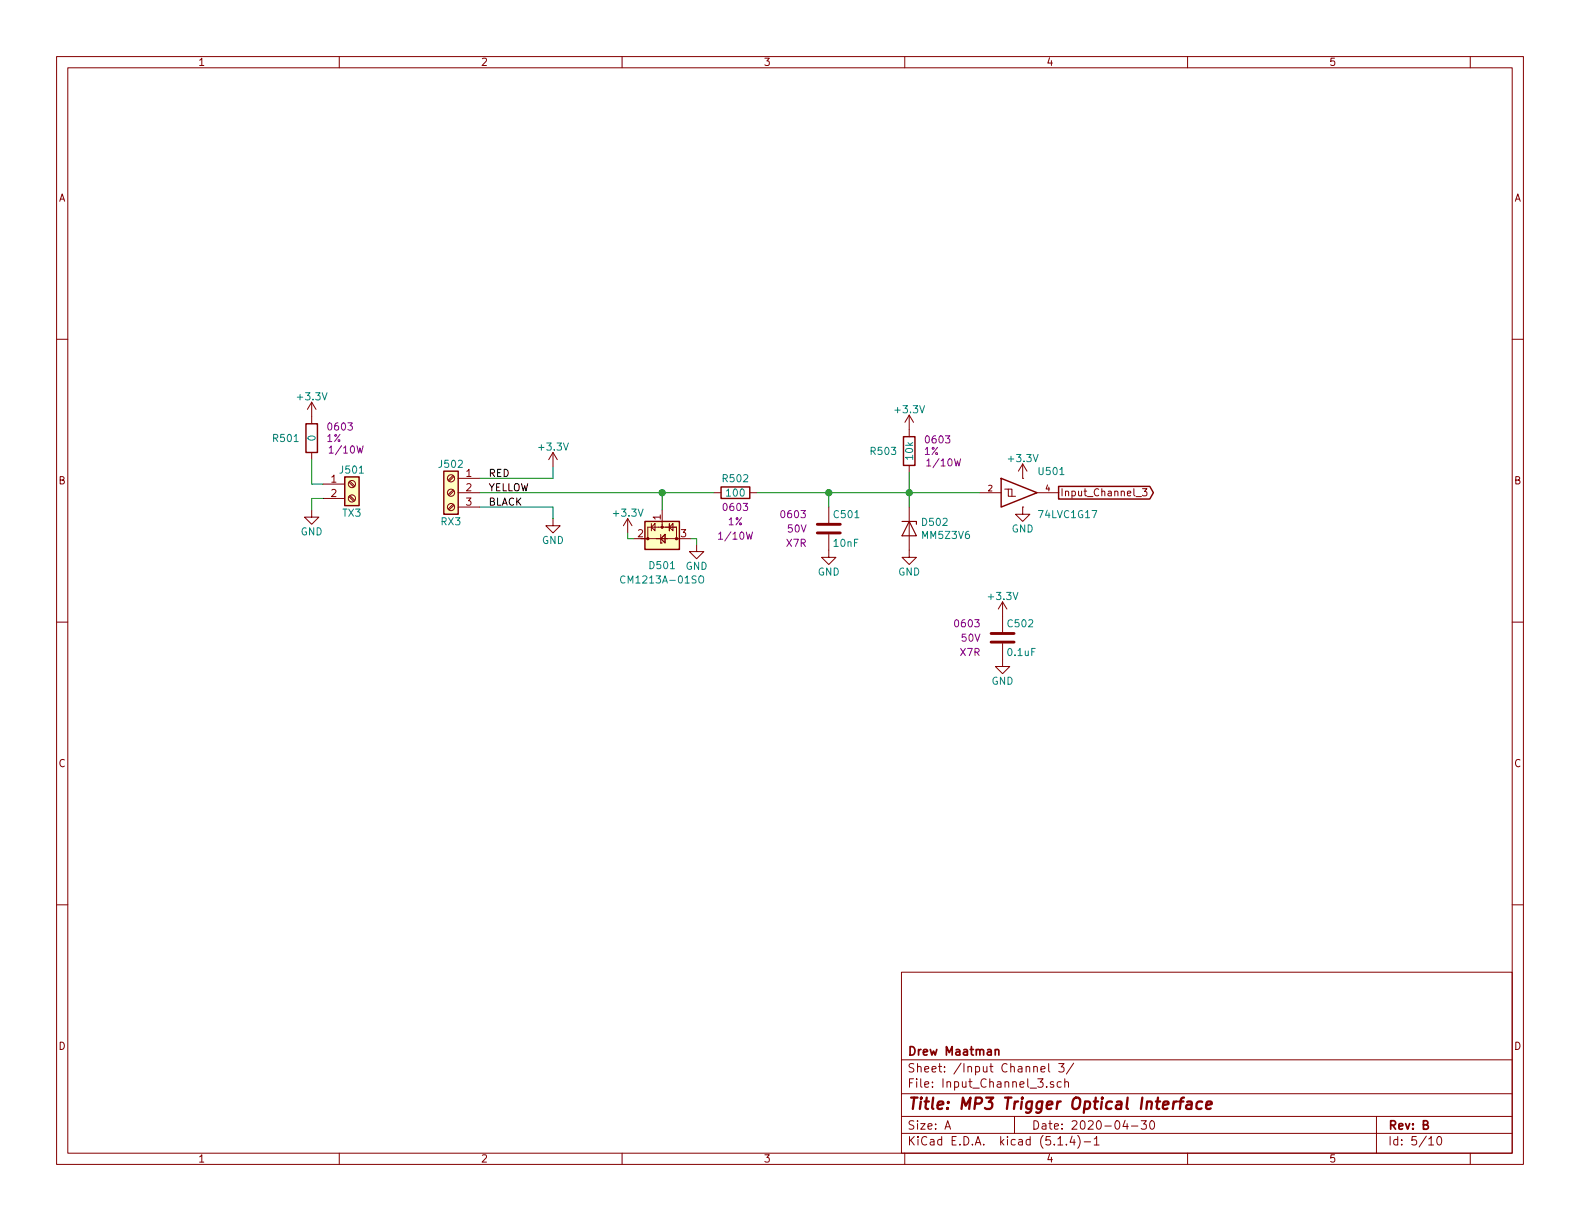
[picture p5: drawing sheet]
EESchema Schematic File Version 4
LIBS:Audio_Optical_Trigger-cache
EELAYER 30 0
EELAYER END
$Descr A 11000 8500
encoding utf-8
Sheet 5 10
Title "MP3 Trigger Optical Interface"
Date "2020-04-30"
Rev "B"
Comp "Drew Maatman"
Comment1 ""
Comment2 ""
Comment3 ""
Comment4 ""
$EndDescr
$Comp
L power:GND #PWR0513
U 1 1
P 7120 3530
F 0 "#PWR0513" H 7120 3280 50  0001 C CNN
F 1 "GND" H 7120 3380 50  0000 C CNN
F 2 "" H 7120 3530 50  0001 C CNN
F 3 "" H 7120 3530 50  0001 C CNN
	1    7120 3530
	1    0    0    -1  
$EndComp
$Comp
L Custom_Library:C_Custom C?
U 1 1
P 6980 4440
AR Path="/5BB27BA3/5C418690" Ref="C?"  Part="1" 
AR Path="/5BB27B84/5C418690" Ref="C?"  Part="1" 
AR Path="/5BB27B24/5C418690" Ref="C?"  Part="1" 
AR Path="/5BB27BB5/5C418690" Ref="C?"  Part="1" 
AR Path="/5BB27BF7/5C418690" Ref="C?"  Part="1" 
AR Path="/5C1DE17A/5C418690" Ref="C?"  Part="1" 
AR Path="/5C1E3A0B/5C418690" Ref="C?"  Part="1" 
AR Path="/5C1E3A08/5C418690" Ref="C?"  Part="1" 
AR Path="/5C38ED7E/5C418690" Ref="C?"  Part="1" 
AR Path="/5C3A0E70/5C418690" Ref="C?"  Part="1" 
AR Path="/5C413EC9/5C418690" Ref="C502"  Part="1" 
F 0 "C502" H 7005 4540 50  0000 L CNN
F 1 "0.1uF" H 7005 4340 50  0000 L CNN
F 2 "Capacitors_SMD:C_0603" H 7018 4290 50  0001 C CNN
F 3 "" H 7005 4540 50  0001 C CNN
F 4 "0603" H 6830 4540 50  0000 R CNN "display_footprint"
F 5 "50V" H 6830 4440 50  0000 R CNN "Voltage"
F 6 "X7R" H 6830 4340 50  0000 R CNN "Dielectric"
F 7 "490-8020-1-ND" H 7405 4940 60  0001 C CNN "Digi-Key PN"
	1    6980 4440
	1    0    0    -1  
$EndComp
$Comp
L power:GND #PWR?
U 1 1
P 6980 4590
AR Path="/5C38ED7E/5C418697" Ref="#PWR?"  Part="1" 
AR Path="/5C3A0E70/5C418697" Ref="#PWR?"  Part="1" 
AR Path="/5C413EC9/5C418697" Ref="#PWR0511"  Part="1" 
F 0 "#PWR0511" H 6980 4340 50  0001 C CNN
F 1 "GND" H 6980 4440 50  0000 C CNN
F 2 "" H 6980 4590 50  0001 C CNN
F 3 "" H 6980 4590 50  0001 C CNN
	1    6980 4590
	1    0    0    -1  
$EndComp
$Comp
L Custom_Library:R_Custom R?
U 1 1
P 6330 3140
AR Path="/5BB27BA3/5C4186A7" Ref="R?"  Part="1" 
AR Path="/5BB27BF7/5C4186A7" Ref="R?"  Part="1" 
AR Path="/5C1DE17A/5C4186A7" Ref="R?"  Part="1" 
AR Path="/5C1E3A08/5C4186A7" Ref="R?"  Part="1" 
AR Path="/5C38ED7E/5C4186A7" Ref="R?"  Part="1" 
AR Path="/5C3A0E70/5C4186A7" Ref="R?"  Part="1" 
AR Path="/5C413EC9/5C4186A7" Ref="R503"  Part="1" 
F 0 "R503" H 6250 3140 50  0000 R CNN
F 1 "10k" V 6330 3140 50  0000 C CNN
F 2 "Resistors_SMD:R_0603" H 6330 3140 50  0001 C CNN
F 3 "" H 6330 3140 50  0001 C CNN
F 4 "0603" H 6430 3220 50  0000 L CNN "display_footprint"
F 5 "1%" H 6430 3140 50  0000 L CNN "Tolerance"
F 6 "1/10W" H 6440 3060 50  0000 L CNN "Wattage"
F 7 "RHM10KADCT-ND" H 6630 3540 60  0001 C CNN "Digi-Key PN"
	1    6330 3140
	1    0    0    -1  
$EndComp
Wire Wire Line
	6820 3430 6330 3430
Wire Wire Line
	6330 3430 6330 3290
$Comp
L Diode:MM5Zxx D?
U 1 1
P 6330 3680
AR Path="/5C38ED7E/5C4186B7" Ref="D?"  Part="1" 
AR Path="/5C3A0E70/5C4186B7" Ref="D?"  Part="1" 
AR Path="/5C413EC9/5C4186B7" Ref="D502"  Part="1" 
F 0 "D502" V 6284 3759 50  0000 L CNN
F 1 "MM5Z3V6" V 6375 3759 50  0000 L CNN
F 2 "Diodes_SMD:D_SOD-523" H 6330 3505 50  0001 C CNN
F 3 "https://diotec.com/tl_files/diotec/files/pdf/datasheets/mm5z2v4.pdf" H 6330 3680 50  0001 C CNN
F 4 "SZMM5Z3V6T1GOSCT-ND" H 6330 3680 50  0001 C CNN "Digi-Key PN"
	1    6330 3680
	0    1    1    0   
$EndComp
Wire Wire Line
	6330 3530 6330 3430
Connection ~ 6330 3430
$Comp
L power:GND #PWR0509
U 1 1
P 6330 3830
F 0 "#PWR0509" H 6330 3580 50  0001 C CNN
F 1 "GND" H 6330 3680 50  0000 C CNN
F 2 "" H 6330 3830 50  0001 C CNN
F 3 "" H 6330 3830 50  0001 C CNN
	1    6330 3830
	1    0    0    -1  
$EndComp
$Comp
L power:GND #PWR0507
U 1 1
P 5770 3830
F 0 "#PWR0507" H 5770 3580 50  0001 C CNN
F 1 "GND" H 5770 3680 50  0000 C CNN
F 2 "" H 5770 3830 50  0001 C CNN
F 3 "" H 5770 3830 50  0001 C CNN
	1    5770 3830
	1    0    0    -1  
$EndComp
Wire Wire Line
	6330 3430 5770 3430
Wire Wire Line
	5770 3430 5770 3530
$Comp
L Custom_Library:R_Custom R502
U 1 1
P 5120 3430
F 0 "R502" V 5020 3430 50  0000 C CNN
F 1 "100" V 5120 3430 50  0000 C CNN
F 2 "Resistors_SMD:R_0603" H 5120 3430 50  0001 C CNN
F 3 "" H 5120 3430 50  0001 C CNN
F 4 "0603" V 5220 3430 50  0000 C CNN "display_footprint"
F 5 "1%" V 5320 3430 50  0000 C CNN "Tolerance"
F 6 "1/10W" V 5420 3430 50  0000 C CNN "Wattage"
F 7 "RMCF0603FT100RCT-ND" H 5420 3830 60  0001 C CNN "Digi-Key PN"
	1    5120 3430
	0    1    1    0   
$EndComp
Wire Wire Line
	5270 3430 5770 3430
Connection ~ 5770 3430
$Comp
L Power_Protection:CM1213A-01SO D501
U 1 1
P 4610 3750
F 0 "D501" H 4610 3940 50  0000 C CNN
F 1 "CM1213A-01SO" H 4610 4040 50  0000 C CNN
F 2 "TO_SOT_Packages_SMD:SOT-23" H 4660 3580 50  0001 L CNN
F 3 "http://www.onsemi.com/pub_link/Collateral/CM1213A-D.PDF" V 4535 3830 50  0001 C CNN
F 4 "CM1213A-01SOOSCT-ND" H 4610 3750 50  0001 C CNN "Digi-Key PN"
	1    4610 3750
	1    0    0    1   
$EndComp
Wire Wire Line
	4370 3710 4370 3750
Wire Wire Line
	4370 3750 4410 3750
$Comp
L power:GND #PWR0506
U 1 1
P 4850 3790
F 0 "#PWR0506" H 4850 3540 50  0001 C CNN
F 1 "GND" H 4850 3640 50  0000 C CNN
F 2 "" H 4850 3790 50  0001 C CNN
F 3 "" H 4850 3790 50  0001 C CNN
	1    4850 3790
	1    0    0    -1  
$EndComp
Wire Wire Line
	4850 3790 4850 3750
Wire Wire Line
	4850 3750 4810 3750
Wire Wire Line
	4970 3430 4610 3430
Wire Wire Line
	4610 3430 4610 3550
$Comp
L Custom_Library:C_Custom C?
U 1 1
P 5770 3680
AR Path="/5C1D5CD8/5C4186F9" Ref="C?"  Part="1" 
AR Path="/5C1D5CCA/5C4186F9" Ref="C?"  Part="1" 
AR Path="/5C1E3A0B/5C4186F9" Ref="C?"  Part="1" 
AR Path="/5C1E3A08/5C4186F9" Ref="C?"  Part="1" 
AR Path="/5C38ED7E/5C4186F9" Ref="C?"  Part="1" 
AR Path="/5C3A0E70/5C4186F9" Ref="C?"  Part="1" 
AR Path="/5C413EC9/5C4186F9" Ref="C501"  Part="1" 
F 0 "C501" H 5795 3780 50  0000 L CNN
F 1 "10nF" H 5795 3580 50  0000 L CNN
F 2 "Capacitors_SMD:C_0603" H 5808 3530 50  0001 C CNN
F 3 "" H 5795 3780 50  0001 C CNN
F 4 "0603" H 5620 3780 50  0000 R CNN "display_footprint"
F 5 "50V" H 5620 3680 50  0000 R CNN "Voltage"
F 6 "X7R" H 5620 3580 50  0000 R CNN "Dielectric"
F 7 "1276-1921-1-ND" H 1850 -540 50  0001 C CNN "Digi-Key PN"
	1    5770 3680
	1    0    0    -1  
$EndComp
Wire Wire Line
	4610 3430 3340 3430
Connection ~ 4610 3430
Text Label 3400 3430 0    50   ~ 0
YELLOW
Text Label 3400 3330 0    50   ~ 0
RED
Text Label 3400 3530 0    50   ~ 0
BLACK
Wire Wire Line
	3340 3530 3850 3530
Wire Wire Line
	3850 3530 3850 3610
$Comp
L power:GND #PWR0504
U 1 1
P 3850 3610
F 0 "#PWR0504" H 3850 3360 50  0001 C CNN
F 1 "GND" H 3850 3460 50  0000 C CNN
F 2 "" H 3850 3610 50  0001 C CNN
F 3 "" H 3850 3610 50  0001 C CNN
	1    3850 3610
	1    0    0    -1  
$EndComp
Wire Wire Line
	3850 3250 3850 3330
Wire Wire Line
	3850 3330 3340 3330
$Comp
L power:GND #PWR0502
U 1 1
P 2170 3550
F 0 "#PWR0502" H 2170 3300 50  0001 C CNN
F 1 "GND" H 2170 3400 50  0000 C CNN
F 2 "" H 2170 3550 50  0001 C CNN
F 3 "" H 2170 3550 50  0001 C CNN
	1    2170 3550
	1    0    0    -1  
$EndComp
$Comp
L Custom_Library:R_Custom R?
U 1 1
P 2170 3050
AR Path="/5BB27BA3/5C41871E" Ref="R?"  Part="1" 
AR Path="/5BB27BF7/5C41871E" Ref="R?"  Part="1" 
AR Path="/5C1DE17A/5C41871E" Ref="R?"  Part="1" 
AR Path="/5C1E3A08/5C41871E" Ref="R?"  Part="1" 
AR Path="/5C38ED7E/5C41871E" Ref="R?"  Part="1" 
AR Path="/5C3A0E70/5C41871E" Ref="R?"  Part="1" 
AR Path="/5C413EC9/5C41871E" Ref="R501"  Part="1" 
F 0 "R501" H 2090 3050 50  0000 R CNN
F 1 "0" V 2170 3050 50  0000 C CNN
F 2 "Resistors_SMD:R_0603" H 2170 3050 50  0001 C CNN
F 3 "" H 2170 3050 50  0001 C CNN
F 4 "0603" H 2270 3130 50  0000 L CNN "display_footprint"
F 5 "1%" H 2270 3050 50  0000 L CNN "Tolerance"
F 6 "1/10W" H 2280 2970 50  0000 L CNN "Wattage"
F 7 "311-0.0GRCT-ND" H 0   0   50  0001 C CNN "Digi-Key PN"
	1    2170 3050
	1    0    0    -1  
$EndComp
Wire Wire Line
	2170 3200 2170 3370
Wire Wire Line
	2170 3370 2250 3370
Wire Wire Line
	2250 3470 2170 3470
Wire Wire Line
	2170 3470 2170 3550
Text GLabel 7370 3430 2    50   Output ~ 0
Input_Channel_3
$Comp
L Custom_Library:74LVC1G17_Power U501
U 1 1
P 7120 3430
F 0 "U501" H 7220 3580 50  0000 L CNN
F 1 "74LVC1G17" H 7220 3280 50  0000 L CNN
F 2 "TO_SOT_Packages_SMD:SOT-353_SC-70-5" H 7120 3430 50  0001 C CNN
F 3 "http://www.ti.com/lit/sg/scyt129e/scyt129e.pdf" H 7220 3580 50  0001 C CNN
F 4 "296-11934-1-ND" H 7120 3430 50  0001 C CNN "Digi-Key PN"
	1    7120 3430
	1    0    0    -1  
$EndComp
$Comp
L Connector:Screw_Terminal_01x02 J?
U 1 1
P 2450 3370
AR Path="/5C3A0E70/5C418738" Ref="J?"  Part="1" 
AR Path="/5C413EC9/5C418738" Ref="J501"  Part="1" 
F 0 "J501" H 2450 3470 50  0000 C CNN
F 1 "TX3" H 2450 3170 50  0000 C CNN
F 2 "TerminalBlock_Phoenix:TerminalBlock_Phoenix_PT-3.5mm_2pol" H 2450 3370 50  0001 C CNN
F 3 "~" H 2450 3370 50  0001 C CNN
F 4 "277-1721-ND" H 0   0   50  0001 C CNN "Digi-Key PN"
	1    2450 3370
	1    0    0    -1  
$EndComp
$Comp
L Connector:Screw_Terminal_01x03 J?
U 1 1
P 3140 3430
AR Path="/5C3A0E70/5C41873F" Ref="J?"  Part="1" 
AR Path="/5C413EC9/5C41873F" Ref="J502"  Part="1" 
F 0 "J502" H 3140 3630 50  0000 C CNN
F 1 "RX3" H 3140 3230 50  0000 C CNN
F 2 "TerminalBlock_Phoenix:TerminalBlock_Phoenix_PT-3.5mm_3pol" H 3140 3430 50  0001 C CNN
F 3 "~" H 3140 3430 50  0001 C CNN
F 4 "277-1722-ND" H 0   0   50  0001 C CNN "Digi-Key PN"
	1    3140 3430
	-1   0    0    -1  
$EndComp
$Comp
L power:+3.3V #PWR0120
U 1 1
P 2170 2900
F 0 "#PWR0120" H 2170 2750 50  0001 C CNN
F 1 "+3.3V" H 2170 3040 50  0000 C CNN
F 2 "" H 2170 2900 50  0001 C CNN
F 3 "" H 2170 2900 50  0001 C CNN
	1    2170 2900
	1    0    0    -1  
$EndComp
$Comp
L power:+3.3V #PWR0121
U 1 1
P 3850 3250
F 0 "#PWR0121" H 3850 3100 50  0001 C CNN
F 1 "+3.3V" H 3850 3390 50  0000 C CNN
F 2 "" H 3850 3250 50  0001 C CNN
F 3 "" H 3850 3250 50  0001 C CNN
	1    3850 3250
	1    0    0    -1  
$EndComp
$Comp
L power:+3.3V #PWR0122
U 1 1
P 4370 3710
F 0 "#PWR0122" H 4370 3560 50  0001 C CNN
F 1 "+3.3V" H 4370 3850 50  0000 C CNN
F 2 "" H 4370 3710 50  0001 C CNN
F 3 "" H 4370 3710 50  0001 C CNN
	1    4370 3710
	1    0    0    -1  
$EndComp
$Comp
L power:+3.3V #PWR0123
U 1 1
P 6330 2990
F 0 "#PWR0123" H 6330 2840 50  0001 C CNN
F 1 "+3.3V" H 6330 3130 50  0000 C CNN
F 2 "" H 6330 2990 50  0001 C CNN
F 3 "" H 6330 2990 50  0001 C CNN
	1    6330 2990
	1    0    0    -1  
$EndComp
$Comp
L power:+3.3V #PWR0124
U 1 1
P 7120 3330
F 0 "#PWR0124" H 7120 3180 50  0001 C CNN
F 1 "+3.3V" H 7120 3470 50  0000 C CNN
F 2 "" H 7120 3330 50  0001 C CNN
F 3 "" H 7120 3330 50  0001 C CNN
	1    7120 3330
	1    0    0    -1  
$EndComp
$Comp
L power:+3.3V #PWR0125
U 1 1
P 6980 4290
F 0 "#PWR0125" H 6980 4140 50  0001 C CNN
F 1 "+3.3V" H 6980 4430 50  0000 C CNN
F 2 "" H 6980 4290 50  0001 C CNN
F 3 "" H 6980 4290 50  0001 C CNN
	1    6980 4290
	1    0    0    -1  
$EndComp
$EndSCHEMATC
